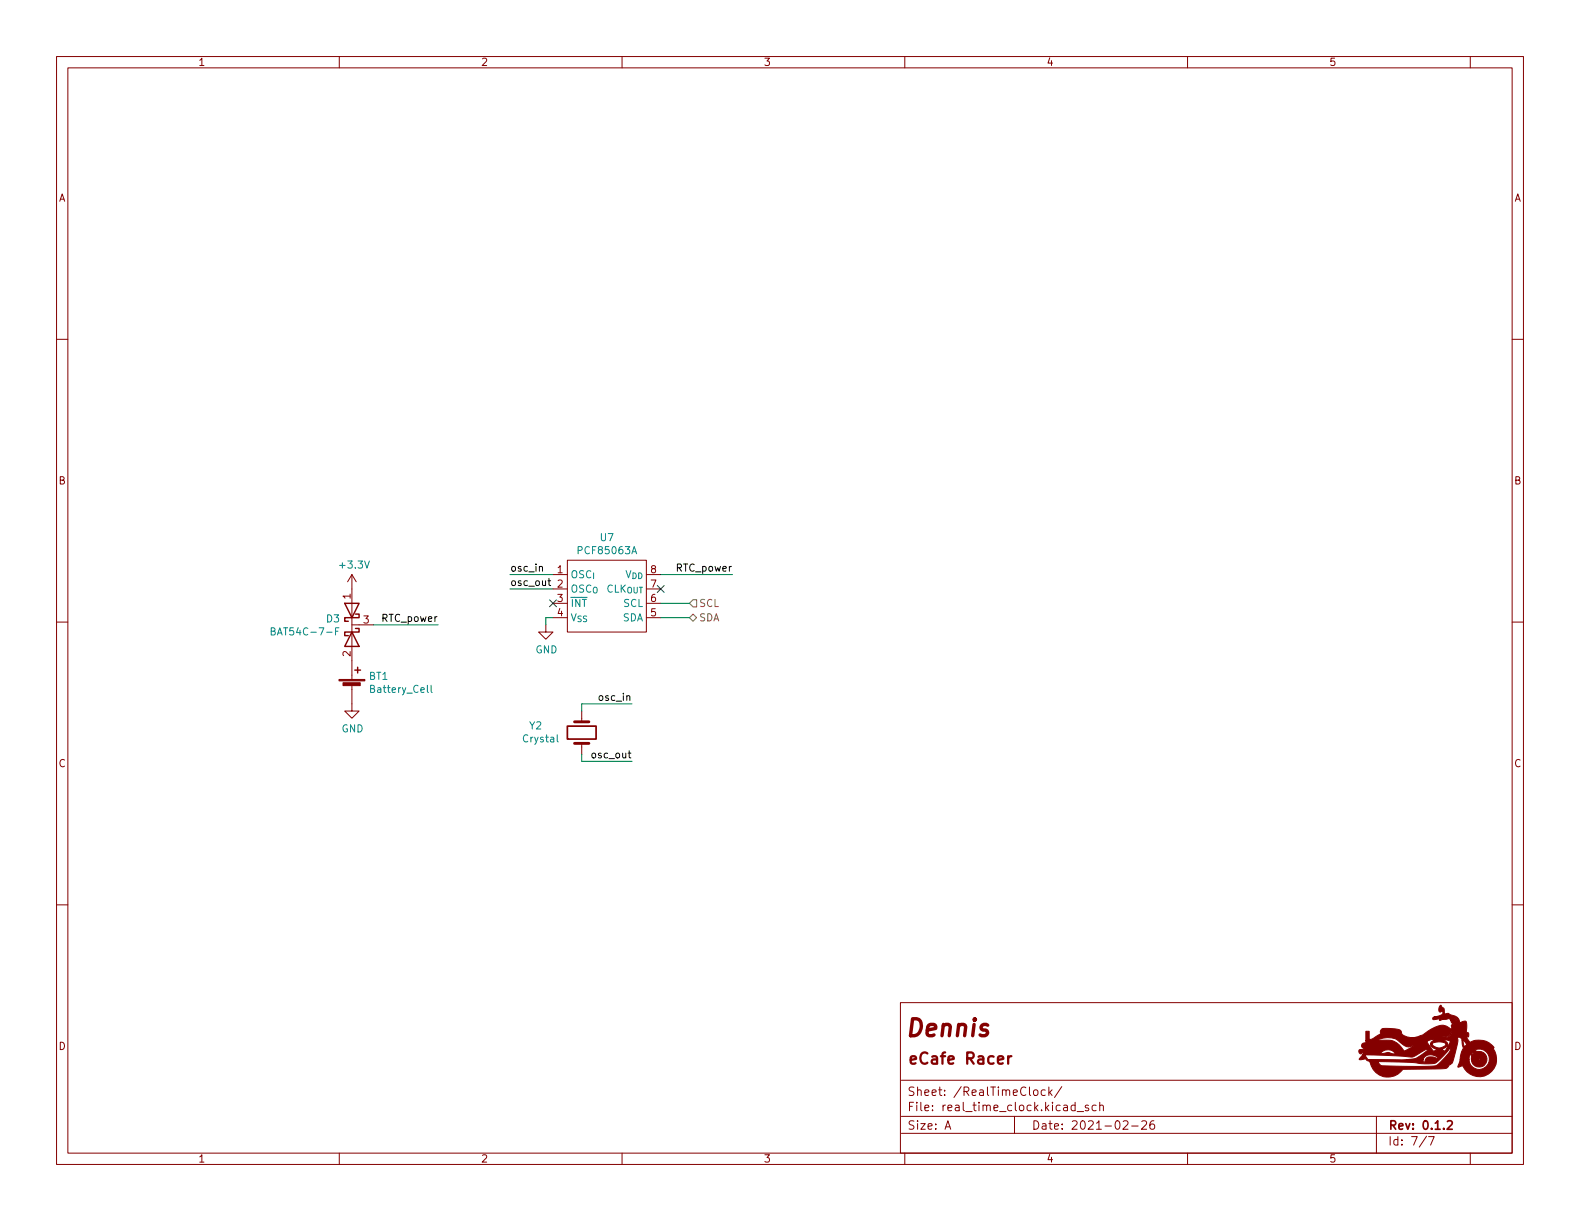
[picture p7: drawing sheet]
<svg xmlns="http://www.w3.org/2000/svg" width="279mm" height="216mm" viewBox="0 0 279 216" stroke-linecap="round" stroke-linejoin="round" font-family="sans-serif">
<g fill="none" stroke="#840000" stroke-width=".18">
<path d="M10 10h259.4v195.9h-259.4zM12 12h255.4v191.9h-255.4zM60 10v2M110 10v2M160 10v2M210 10v2M260 10v2M10 60h2M267.4 60h2M100.3 99.1h14v12.7h-14zM10 110h2M62.2 101.6v18.5"/>
<path d="M62.2 110.5h3.8M62.2 101.6l-.7 1.3M62.2 101.6l.8 1.3M96.5 110.5v1.3h1.3l-1.3 1.2-1.3-1.2h1.3M97.8 101.6h2.5M97.8 104.1h2.5M97.8 106.7h2.5M97.8 109.2h2.5M114.3 101.6h2.5M114.3 104.1h2.5M114.3 106.7h2.5M114.3 109.2h2.5"/>
<path d="M267.4 110h2M62.2 121.2v4.5h1.3l-1.3 1.3-1.2-1.3h1.2M102.9 125.7v1.9M102.9 131.4v2M10 160h2M267.4 160h2M159.2 177.3h108.2v26.6h-108.2zM159.4 197.4h108M159.4 191h108M167.1 199.7l.5-1.5 .5 1.5M167.3 199.2h.7M179.4 197.4v3"/>
<path d="M182.9 192.8l.4-.1 .2 .3v.4l-.2 .3-.4-.1-.1-.2v-.4zM184.8 192.8l-.4-.1-.3 .3v.4l.2 .2h.5M185.5 192.2v1.5M185.6 193.1l.4 .6M186 192.7l-.5 .6M187.8 192.1l-1.3 2M190.1 195.5l-.4-.1-.3 .3v.4l.1 .2h.6M190.1 194.9v1.5M190.5 196.6h1.1M192.5 195.5l-.4-.1-.2 .2 .1 .2 .5 .2v.3h-.6M193.8 195.5l-.4-.1-.3 .3v.4l.2 .2h.5M194.5 195.6l.2-.2 .3 .1 .1 .9"/>
<path d="M194.5 194.9v1.5M198.6 198.3l.6-.1 .2 .1 .1 .3-1 1.1h1M200.1 199.1h1.2M201.9 198.3l.6-.1 .2 .1 .1 .3-1 1.1h1M204 198.2a.59 .59 0 0 0-.7 .6v.6l.2 .2 .4 .1 .2-.2 .1-.5-.2-.2-.4-.1-.3 .3M243.4 197.4v6.5M60 203.9v2M110 203.9v2M159.4 200.4h108M160 203.9v2M210 203.9v2M252.3 200.9l-1.3 1.9"/>
<path d="M252.6 201h1l-.6 1.5M260 203.9v2"/>
</g>
<path d="M100.3 128.4h5.1v2.3h-5.1zM256 198.3l.5-.1 .2 .1 .1 .3-.9 1.1h.9" fill="none" stroke="#840000" stroke-width=".3"/>
<path d="M178.3 186.8v1.3M178.9 186.8l-.4 .1-.2 .2" fill="none" stroke="#840000" stroke-width=".4"/>
<g fill="#840000" stroke="#840000" stroke-width=".18">
<path d="M241.5 182.4h.6v1.4h.3l1.7-1 .1-.1-.1-.5 .3-.3h2.3a.91 .91 0 0 1 1.1 .7l.2 .3 .3 .2a6.3 6.3 0 0 0 3.5 .4h3.6a1.04 1.04 0 0 0 1.3-1.1 1.5 1.5 0 0 1-1.8 1l-5.1 .1 1.7-.5a7.2 7.2 0 0 1 3.7-1.7l1.5 .6v-.7h.3l-.3-.4-.2-.4h.7l.3 .4h.3v.1l.1-.1h-.4l-.3-.4h-.7l-.3-.3-1.5 .3-.2-.2-1 .1-.2-.3 .3-.2h3.4l.7 .8 .1-.1-.8-.7h-3.4l3.2-.1-2.9 .1a1.34 1.34 0 0 0 1.3-.7l-.2-.3-.4 .2a.8 .8 0 0 1 .2-1.3l.4 .5a.52 .52 0 0 1 .2 .7l.1 .4 .6-.1 .6 .3a1.42 1.42 0 0 1 1.4 1.4l.6-.3h.6l.1 .8-.1 1 .4 .2v.4v.3l-.5-.1 .7 1.1a3.4 3.4 0 0 1 4.3 1l-.2 .1a3.1 3.1 0 0 1-1 4.6 3.1 3.1 0 0 1-4.4-1.6l-.8 .3 .4-1.4h1.6a1.79 1.79 0 0 0 2 1.8 1.79 1.79 0 0 0 1.5-2.2 1.79 1.79 0 0 0-2.3-1.3v.2l.3 .1a1.4 1.4 0 0 1 1.7 1.2 1.4 1.4 0 0 1-1.3 1.6 1.4 1.4 0 0 1-1.5-1.4h1.2l.1 .1 .2-.1-.2-.2-.1 .2h-1.2v-.7l-.2-.1-.2 .8h-1.6l.2-1.2h1.8l.2 .3 .1-.1-.2-.3-1.9 .1a1.05 1.05 0 0 0 .2-1.3l-.1-.8h.2l.3 1.1 .4-.4-.7-.9v.2h-.2a.58 .58 0 0 0-.8-.5 2.31 2.31 0 0 1-.1 1.8l-.8 2.6-.5 .4a1.19 1.19 0 0 1-1.5 .7l-6.7 .1a3.2 3.2 0 0 1-3.4 1.3 3.2 3.2 0 0 1-2.5-2.7h1.5l.4 .6 .4 .2h8.1a2.05 2.05 0 0 0 2.2-.8 5 5 0 0 0 1.7-2.2l-.1-.2-1.5 1.7a2.36 2.36 0 0 1-2.6 1.1h-.9a55.4 55.4 0 0 0-7.7-.4h-1.5l-.5-.2-.2-.3-.8 .2-.4-.1 .7-.8h.4l.5 .8 9.8 .1v.4l.3-.1a.99 .99 0 0 1 1.4-.8l.9 .3a1.52 1.52 0 0 0-2.6 .2h-2.9h.1a4.8 4.8 0 0 0 3.6-1.7l-.2-.2-.2 .1-1 .6a3 3 0 0 1-3 .6l-7.1-.3 .1-.2h2.9l1.4-.2 .9 .2h.5a1.67 1.67 0 0 0-2.8 0h-2.9v-.2l-.6 .2-.2-.4 .1-.3 .8-.2-.4-.4v-.4l.2-.1 1.1-.2-.6-.1v-.2l3.5-.1a3.2 3.2 0 0 1 3.3 2l1.6-.9h-.4a2.1 2.1 0 0 1-2.1-.8h4.9l1.2 1.7 .6-.3h.8l.6 .3 1-1.8-.9-.2-.1 .2a.58 .58 0 0 1 .4 .9 1.81 1.81 0 0 1-2.9-.1v-.4h.3a1.38 1.38 0 0 0 2.4 .2 1.66 1.66 0 0 0-2-.4l-.7 .2 .1-.2 .4-.3v-.1l-.2-.1-1 .4h-4.9l-.2-.2a3.3 3.3 0 0 0-3.6 0h-2.1z"/>
<path d="M59.9 120.1h4.6v.3h-4.6z"/>
<path d="M60.7 120.7h3v.5h-3z"/>
</g>
<path d="M61 106.7h2.5l-1.3 2.5zM62.2 111.8l1.3 2.5h-2.5zM62.7 118.5h1.1M62.9 111.1h.6v.7h-2.5v.6h.6M62.9 108.6h.6v.6h-2.5v.7h.6M63.2 118v1" fill="none" stroke="#840000" stroke-width=".25"/>
<g fill="none" stroke="#008484" stroke-width=".18">
<path d="M48 111.6h.5l.1-.2v-.3l-.6-.1v1.3h.4l.2-.1 .1-.3-.3-.3M59.3 111.6h.5M59.9 111h-.6v1.3M101 108.5l.5 1.3 .4-1.3M101.2 101.1l.3-.2a.43 .43 0 0 1 .5 .4v.5a.42 .42 0 0 1-.4 .4 .42 .42 0 0 1-.4-.4zM102.8 109l-.4-.1-.2 .2 .1 .3 .4 .1v.3l-.5 .1M103.2 101l-.5-.1-.2 .2 .1 .3 .6 .3v.4l-.2 .1-.5-.1M103.7 109h-.5v.3l.4 .2 .1 .2-.1 .2h-.4M104.5 101a.6 .6 0 0 0-.9 .4 .6 .6 0 0 0 .6 .8l.3-.1M105 101.3v1M110.7 100.9l.4 1.3 .5-1.3M111.9 101.3a.51 .51 0 0 1 .6 .5 .51 .51 0 0 1-.6 .5z"/>
<path d="M112.9 101.3a.51 .51 0 0 1 .6 .5 .51 .51 0 0 1-.6 .5zM76.2 121.2v1.1l.2 .1M98.5 129.9v1.1l.2 .2"/>
</g>
<path d="M101.6 131.4h2.5M101.6 127.6h2.5" fill="none" stroke="#840000" stroke-width=".51"/>
<path d="M121.9 109.2l.7-.6 .6 .6-.6 .7zM122.6 106h.6v1.3h-.6l-.7-.6z" fill="none" stroke="#848400" stroke-width=".18"/>
<path d="M95.4 100.3l.2-.1h.3v.8M96.9 102.7h.5M97.1 102.3v1.1l.3 .1" fill="none" stroke="#000" stroke-width=".18"/>
<path d="M66 110.5h11.5M90.2 101.6h7.6M90.2 104.1h7.6M97.8 109.2h-1.3v1.3M116.8 101.6h12.7M116.8 109.2h5.1M116.8 106.7h5.1M102.9 133.4v1.2h8.9M111.8 124.5h-8.9v1.2" fill="none" stroke="#008400" stroke-width=".18"/>
<path d="M97.2 106.1l1.2 1.2M98.4 106.1l-1.2 1.2M116.2 103.5l1.2 1.2M117.4 103.5l-1.2 1.2" fill="none" stroke="#000084" stroke-width=".18"/>
<text font-size="4.2" fill="#840000" x="159.9" y="183.3">Dennis</text>
<text font-size="2.8" fill="#840000" x="160.4" y="188.2">eCafe Racer</text>
<g font-size="2.1" fill="#840000">
<text x="160.4" y="196.5">File: real_time_clock.kicad_sch</text>
<text x="160.4" y="193.8">Sheet: /RealTimeClock/</text>
<text x="160.4" y="199.7">Size: A</text>
<text x="182.4" y="199.7">Date: 2021-02-26</text>
<text x="245.4" y="199.7">Rev: 0.1.2</text>
<text x="245.4" y="202.5">Id: 7/7</text>
</g>
<g font-size="1.8" fill="#840000">
<text x="35" y="11.6">1</text>
<text x="85" y="11.6">2</text>
<text x="135" y="11.6">3</text>
<text x="185" y="11.6">4</text>
<text x="235" y="11.6">5</text>
<text x="10.3" y="35.6">A</text>
<text x="267.7" y="35.6">A</text>
<text x="10.3" y="85.7">B</text>
<text x="267.7" y="85.7">B</text>
<text x="98.6" y="101.3">1</text>
<text x="115.1" y="101.3">8</text>
<text x="62" y="105.9" transform="rotate(-90 62 105.9)">1</text>
<text x="98.6" y="103.9">2</text>
<text x="98.6" y="106.4">3</text>
<text x="115.1" y="106.4">6</text>
<text x="115.1" y="103.9">7</text>
<text x="64.3" y="110.2">3</text>
<text x="98.6" y="109">4</text>
<text x="115.1" y="109">5</text>
<text x="62" y="116.1" transform="rotate(-90 62 116.1)">2</text>
<text x="10.3" y="135.6">C</text>
<text x="267.7" y="135.6">C</text>
<text x="10.3" y="185.7">D</text>
<text x="267.7" y="185.7">D</text>
<text x="35" y="205.6">1</text>
<text x="85" y="205.6">2</text>
<text x="135" y="205.6">3</text>
<text x="185" y="205.6">4</text>
<text x="235" y="205.6">5</text>
</g>
<g font-size="1.8" fill="#008484">
<text x="106.2" y="95.7">U7</text>
<text x="60.3" y="100.5">+3.3V</text>
<text x="102.4" y="98">PCF85063A</text>
<text x="100.8" y="104.8">OSC_{O}</text>
<text x="100.8" y="107.3">~INT</text>
<text x="104.1" y="104.8">CLK_{OUT}</text>
<text x="110.3" y="107.3">SCL</text>
<text x="48.8" y="112.3">BAT54C-7-F</text>
<text x="57.7" y="110">D3</text>
<text x="110.1" y="109.9">SDA</text>
<text x="94.7" y="115.5">GND</text>
<text x="65.3" y="120.2">BT1</text>
<text x="65.8" y="122.5">Battery_Cell</text>
<text x="60.4" y="129.5">GND</text>
<text x="92.6" y="131.3">Crystal</text>
<text x="93.6" y="129">Y2</text>
</g>
<g font-size="1.8">
<text x="90.2" y="101.1">osc_in</text>
<text x="119.7" y="101.1">RTC_power</text>
<text x="90.2" y="103.6">osc_out</text>
<text x="67.6" y="110">RTC_power</text>
<text x="106.2" y="123.9">osc_in</text>
<text x="105" y="134.1">osc_out</text>
</g>
<g font-size="1.8" fill="#848400">
<text x="123.6" y="107.3">SCL</text>
<text x="123.6" y="109.9">SDA</text>
</g>
</svg>
